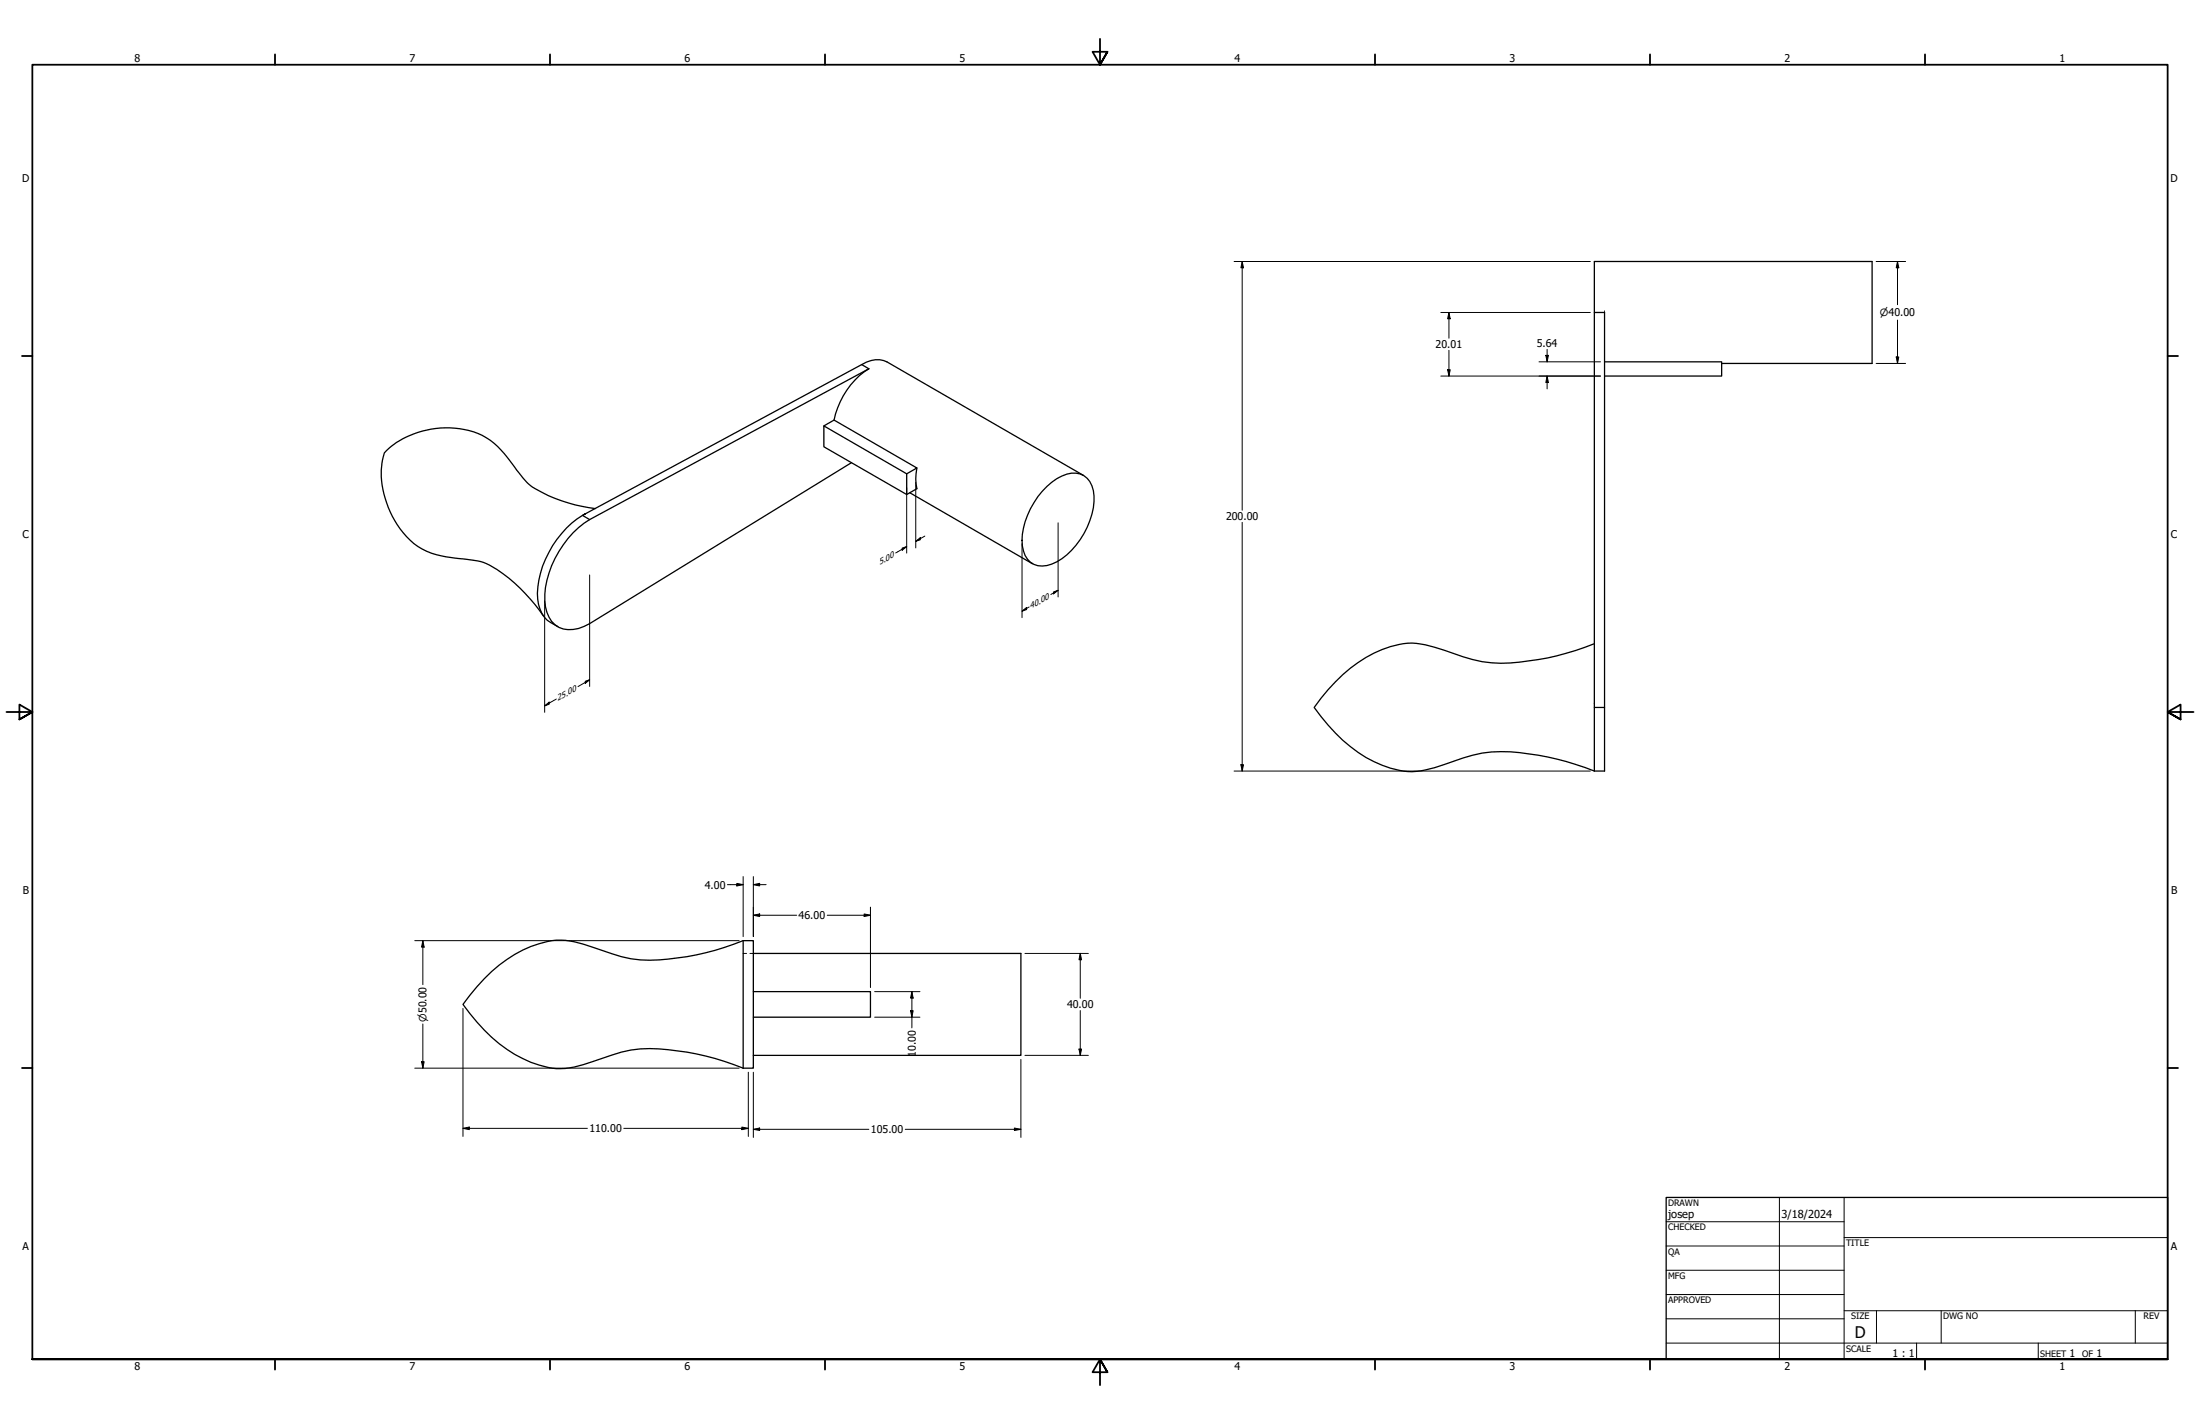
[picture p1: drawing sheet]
<svg xmlns="http://www.w3.org/2000/svg" width="864mm" height="559mm" viewBox="0 0 864 559" stroke-linecap="round" stroke-linejoin="round" font-family="sans-serif">
<!-- layer: Visible (ANSI) -->
<g fill="none" stroke="#000" stroke-width=".51">
<path d="M625.9 122.6h4v180h-4M338.3 143.1a9.9 9.9 0 0 1 9.9-1.1l77.1 44.6M338.3 143.1l-108.5 58.5M338.3 143.1l2.8 1.6M341.1 144.7a31.5 31.5 0 0 0-13.7 20.1M341.1 144.7l-109.6 59.2M629.9 142h45.9v5.6h-45.9M675.8 142.6h59.1v-40h-109v200M323.4 167.1l32.5 18.8v8.2l-32.5-18.8zM327.4 164.8l32.5 18.8-4 2.3M327.4 164.8l-4 2.3M233.7 199.6a56.6 56.6 0 0 1-26.1-9.5l-4.8-5.6a43.7 43.7 0 0 0-11.9-12.7 34.7 34.7 0 0 0-32.8 .4 25.3 25.3 0 0 0-7.2 5.5 32.8 32.8 0 0 0 3.1 24.9 27.4 27.4 0 0 0 21.1 15.9l5.2 .7a29.1 29.1 0 0 1 11.4 2.4 62.9 62.9 0 0 1 21.6 20.1"/>
<path d="M334.3 181.5l-102.8 63.2a13 13 0 0 1-12.1 1.5 11.9 11.9 0 0 1-5.5-10.4 38.5 38.5 0 0 1 17.6-31.9M357.1 193.4l48.2 27.8M359.9 183.6a18.7 18.7 0 0 0 0 8.2l-4 2.3M411 190.9a15.9 15.9 0 0 1 11.4-5.2 7.7 7.7 0 0 1 6.8 6.8 28 28 0 0 1-6.8 21.4 19.7 19.7 0 0 1-13.3 8.2 7.2 7.2 0 0 1-7.3-5.9 26.5 26.5 0 0 1 5.6-21.3zM229.8 201.6l-1.1 .6 1.1-.6M231.5 203.9l-2.8-1.7a38.7 38.7 0 0 0-17.6 32.9 12 12 0 0 0 7.9 10.8M625.9 252.6a98.8 98.8 0 0 1-40.4 7.5 66.2 66.2 0 0 1-18.6-5 34.3 34.3 0 0 0-16.1-2.5 50.2 50.2 0 0 0-29.4 18l-5.5 7a61.4 61.4 0 0 0 26.6 22.7 27.5 27.5 0 0 0 20.7 .9 125.6 125.6 0 0 1 18.6-5.7 84.6 84.6 0 0 1 36.7 4.5l7.4 2.6M625.9 277.6h4M291.7 369.1h4v50.1h-4M291.7 369.1v50.1M291.7 369.1a100.2 100.2 0 0 1-40.4 7.6 64.8 64.8 0 0 1-18.6-5 33.4 33.4 0 0 0-16-2.6 49.9 49.9 0 0 0-29.4 18.1l-5.6 6.9a62.1 62.1 0 0 0 26.7 22.8 27.1 27.1 0 0 0 20.6 .9 151.1 151.1 0 0 1 18.6-5.7 86.3 86.3 0 0 1 33.1 3.3l11 3.8M295.7 374.1h105v40h-105"/>
<path d="M295.7 389.1h46v10.1h-46"/>
</g>
<!-- layer: Hidden (ANSI) -->
<path d="M629.9 122v.2M629.9 122.4v.2M291.7 374.1h1.4M294.4 374.1h1.3" fill="none" stroke="#000" stroke-width=".39"/>
<!-- layer: Border (ANSI) -->
<g fill="none" stroke="#000" stroke-width=".7">
<path d="M431.8 15.2v10.2l-2.9-5.1h5.8l-2.9 5.1 2.9-5.1M107.9 21.3v4.1M215.9 21.3v4.1M323.8 21.3v4.1M539.8 21.3v4.1M647.7 21.3v4.1M755.6 21.3v4.1M8.6 139.7h4.1M850.9 139.7h4.1M2.5 279.4h10.2l-5.1-2.9v5.8l5.1-2.9-5.1 2.9M861.1 279.4h-10.2l5.1-2.9v5.8l-5.1-2.9 5.1 2.9M8.6 419.1h4.1"/>
<path d="M850.9 419.1h4.1M12.7 533.4v-508h838.2v508h-838.2h838.2M107.9 533.4v4.1M215.9 533.4v4.1M323.8 533.4v4.1M434.7 538.5l-2.9-5.1 2.9 5.1h-5.8l2.9-5.1v10.2M539.8 533.4v4.1M647.7 533.4v4.1M755.6 533.4v4.1"/>
</g>
<!-- layer: Title (ANSI) -->
<g fill="none" stroke="#000" stroke-width=".39">
<path d="M654 479.4h69.9M698.5 469.9v63.5M723.9 469.9v63.5M654 488.9h69.9M654 498.5h69.9M723.9 485.6h127M654 508h69.9M654 517.5h69.9M723.9 514.3h127M736.6 514.3v12.7M762 514.3v12.7M838.2 514.3v12.7"/>
<path d="M654 527h196.9M752.3 527v6.4M800.1 527v6.4"/>
</g>
<path d="M654 469.9h196.9v63.5h-196.9z" fill="none" stroke="#000" stroke-width=".51"/>
<!-- layer: Dimension (ANSI) -->
<g fill="none" stroke="#000" stroke-width=".39">
<path d="M484.4 102.6h139.9M487.6 102.6l.5 2.5h-1zM487.6 102.6v97.6M736.5 102.6h11.5M744.9 102.6l.5 2.5h-1.1zM744.9 102.6v17M565.6 122.6h58.7M568.8 122.6l.5 2.5h-1zM568.8 122.6v10.1M568.8 137.5v10.1M606.8 139.4h1l-.5 2.6zM607.3 137.1v4.9"/>
<path d="M744.9 125.6v17M565.6 147.6h62.7M568.3 145.1h1l-.5 2.5zM604.1 142h24.2M607.3 147.6l.5 2.5h-1zM607.3 147.6v5M736.5 142.6h11.5M744.3 140.1h1.1l-.5 2.5zM355.9 191.3v25.7M359.5 189.3v25.7M354.1 215.1l1.8-.6-1.8 1.4zM355.9 214.5l-4.3 2.5"/>
<path d="M359.5 212.4l1.8-1.4v.8zM363 210.4l-3.5 2M401.2 213.4v29M415.4 205.2v29.1M487.6 205v97.6M213.8 235.8v43.7M231.5 225.6v43.8M401.2 239.8l1.8-1.4v.8zM404 238.2l-2.8 1.6M413.6 232.3l1.8-.7-1.8 1.4zM415.4 231.6l-2.9 1.7M213.8 277l1.8-1.5v.9z"/>
<path d="M218.4 274.3l-4.6 2.7M229.7 267.3l1.8-.5-1.8 1.4zM231.5 266.8l-4.6 2.6M484.4 302.6h139.9M487.1 300.1h1l-.5 2.5zM285.6 347.2h6.1M289.2 346.6l2.5 .6-2.5 .5zM291.7 344v23.5M295.7 359.2l2.5-.6v1.1zM295.7 347.2l2.5-.6v1.1zM295.7 344v23.5M295.7 359.2h17"/>
<path d="M295.7 347.2h5M324.7 359.2h17M339.2 358.6l2.5 .6-2.5 .5zM341.7 356v31.5M162.8 369.1h127.3M166 369.1l.5 2.6h-1zM166 369.1v17.3M402.3 374.1h24.9M424.1 374.1l.5 2.5h-1.1zM424.1 374.1v17.6M181.7 395.7v50.3M343.3 399.2h17.8"/>
<path d="M343.3 389.1h17.8M357.4 396.6h1.1l-.6 2.6zM357.9 389.1l.6 2.6h-1.1zM357.9 389.1v14.3M424.1 396.6v17.5M162.8 419.2h127.3M165.5 416.6h1l-.5 2.6zM166 401.8v17.4M400.7 415.7v30.6M402.3 414.1h24.9M423.5 411.7h1.1l-.5 2.4zM293.8 420.8v25.2"/>
<path d="M295.7 420.8v25.5M181.7 442.8l2.5-.5v1zM181.7 442.8h48.9M244.9 442.8h48.9M291.2 442.3l2.6 .5-2.6 .5zM295.7 443.2l2.5-.5v.9zM295.7 443.2h45.4M355.3 443.2h45.4M398.2 442.7l2.5 .5-2.5 .4z"/>
</g>
<g fill="#000">
<path d="M487.6 102.6l.5 2.5h-1zM744.9 102.6l.5 2.5h-1.1zM568.8 122.6l.5 2.5h-1zM606.8 139.4h1l-.5 2.6zM568.3 145.1h1l-.5 2.5zM607.3 147.6l.5 2.5h-1zM744.3 140.1h1.1l-.5 2.5zM354.1 215.1l1.8-.6-1.8 1.4zM359.5 212.4l1.8-1.4v.8zM401.2 239.8l1.8-1.4v.8zM413.6 232.3l1.8-.7-1.8 1.4zM213.8 277l1.8-1.5v.9z"/>
<path d="M229.7 267.3l1.8-.5-1.8 1.4zM487.1 300.1h1l-.5 2.5zM289.2 346.6l2.5 .6-2.5 .5zM295.7 359.2l2.5-.6v1.1zM295.7 347.2l2.5-.6v1.1zM339.2 358.6l2.5 .6-2.5 .5zM166 369.1l.5 2.6h-1zM424.1 374.1l.5 2.5h-1.1zM357.4 396.6h1.1l-.6 2.6zM357.9 389.1l.6 2.6h-1.1zM165.5 416.6h1l-.5 2.6zM423.5 411.7h1.1l-.5 2.4z"/>
<path d="M181.7 442.8l2.5-.5v1zM291.2 442.3l2.6 .5-2.6 .5zM295.7 443.2l2.5-.5v.9zM398.2 442.7l2.5 .5-2.5 .4z"/>
</g>
<text font-size="6.3" x="728.1" y="524.9">D</text>
<g font-size="4.3">
<text x="654.8" y="477.8">josep</text>
<text x="699.3" y="478">3/18/2024</text>
</g>
<g font-size="4.2">
<text x="52.8" y="24.4">8</text>
<text x="160.8" y="24.4">7</text>
<text x="268.7" y="24.4">6</text>
<text x="376.7" y="24.4">5</text>
<text x="484.6" y="24.4">4</text>
<text x="592.6" y="24.4">3</text>
<text x="700.5" y="24.4">2</text>
<text x="808.5" y="24.4">1</text>
<text x="8.8" y="71.4">D</text>
<text x="852" y="71.4">D</text>
<text x="563.6" y="136.7">20.01</text>
<text x="603.2" y="136.2">5.64</text>
<text x="481.3" y="204.2">200.00</text>
<text x="8.9" y="211.1">C</text>
<text x="852.2" y="211.1">C</text>
<text x="9" y="350.8">B</text>
<text x="276.7" y="348.7">4.00</text>
<text x="852.2" y="350.8">B</text>
<text x="313.5" y="360.7">46.00</text>
<text x="418.8" y="395.7">40.00</text>
<text x="359.5" y="414.6" transform="rotate(-90 359.5 414.6)">10.00</text>
<text x="231.4" y="444.3">110.00</text>
<text x="341.9" y="444.7">105.00</text>
<text x="8.9" y="490.5">A</text>
<text x="852.2" y="490.5">A</text>
<text x="742.9" y="532.6">1 : 1</text>
<text x="812.4" y="532.6">1</text>
<text x="823" y="532.6">1</text>
<text x="52.8" y="537.5">8</text>
<text x="160.8" y="537.5">7</text>
<text x="268.7" y="537.5">6</text>
<text x="376.7" y="537.5">5</text>
<text x="484.6" y="537.5">4</text>
<text x="592.6" y="537.5">3</text>
<text x="700.5" y="537.5">2</text>
<text x="808.5" y="537.5">1</text>
</g>
<g font-size="3.9">
<text x="737.9" y="124.1">⌀40.00</text>
<text x="167.4" y="401.1" transform="rotate(-90 167.4 401.1)">⌀50.00</text>
</g>
<g font-size="3.5">
<text x="654.8" y="473.2">DRAWN</text>
<text x="654.8" y="482.8">CHECKED</text>
<text x="724.7" y="488.9">TITLE</text>
<text x="654.8" y="492.3">QA</text>
<text x="654.8" y="501.8">MFG</text>
<text x="654.8" y="511.4">APPROVED</text>
<text x="726.7" y="517.7">SIZE</text>
<text x="762.8" y="517.7">DWG NO</text>
<text x="841.4" y="517.7">REV</text>
<text x="724.7" y="530.4">SCALE</text>
<text x="800.9" y="532.6">SHEET</text>
<text x="817.4" y="532.6">OF</text>
</g>
<g font-size="3.4">
<text x="345.3" y="221.9" transform="rotate(-30 345.3 221.9)">5.00</text>
<text x="404.6" y="239.1" transform="rotate(-30 404.6 239.1)">40.00</text>
<text x="218.9" y="275.2" transform="rotate(-30 218.9 275.2)">25.00</text>
</g>
</svg>
